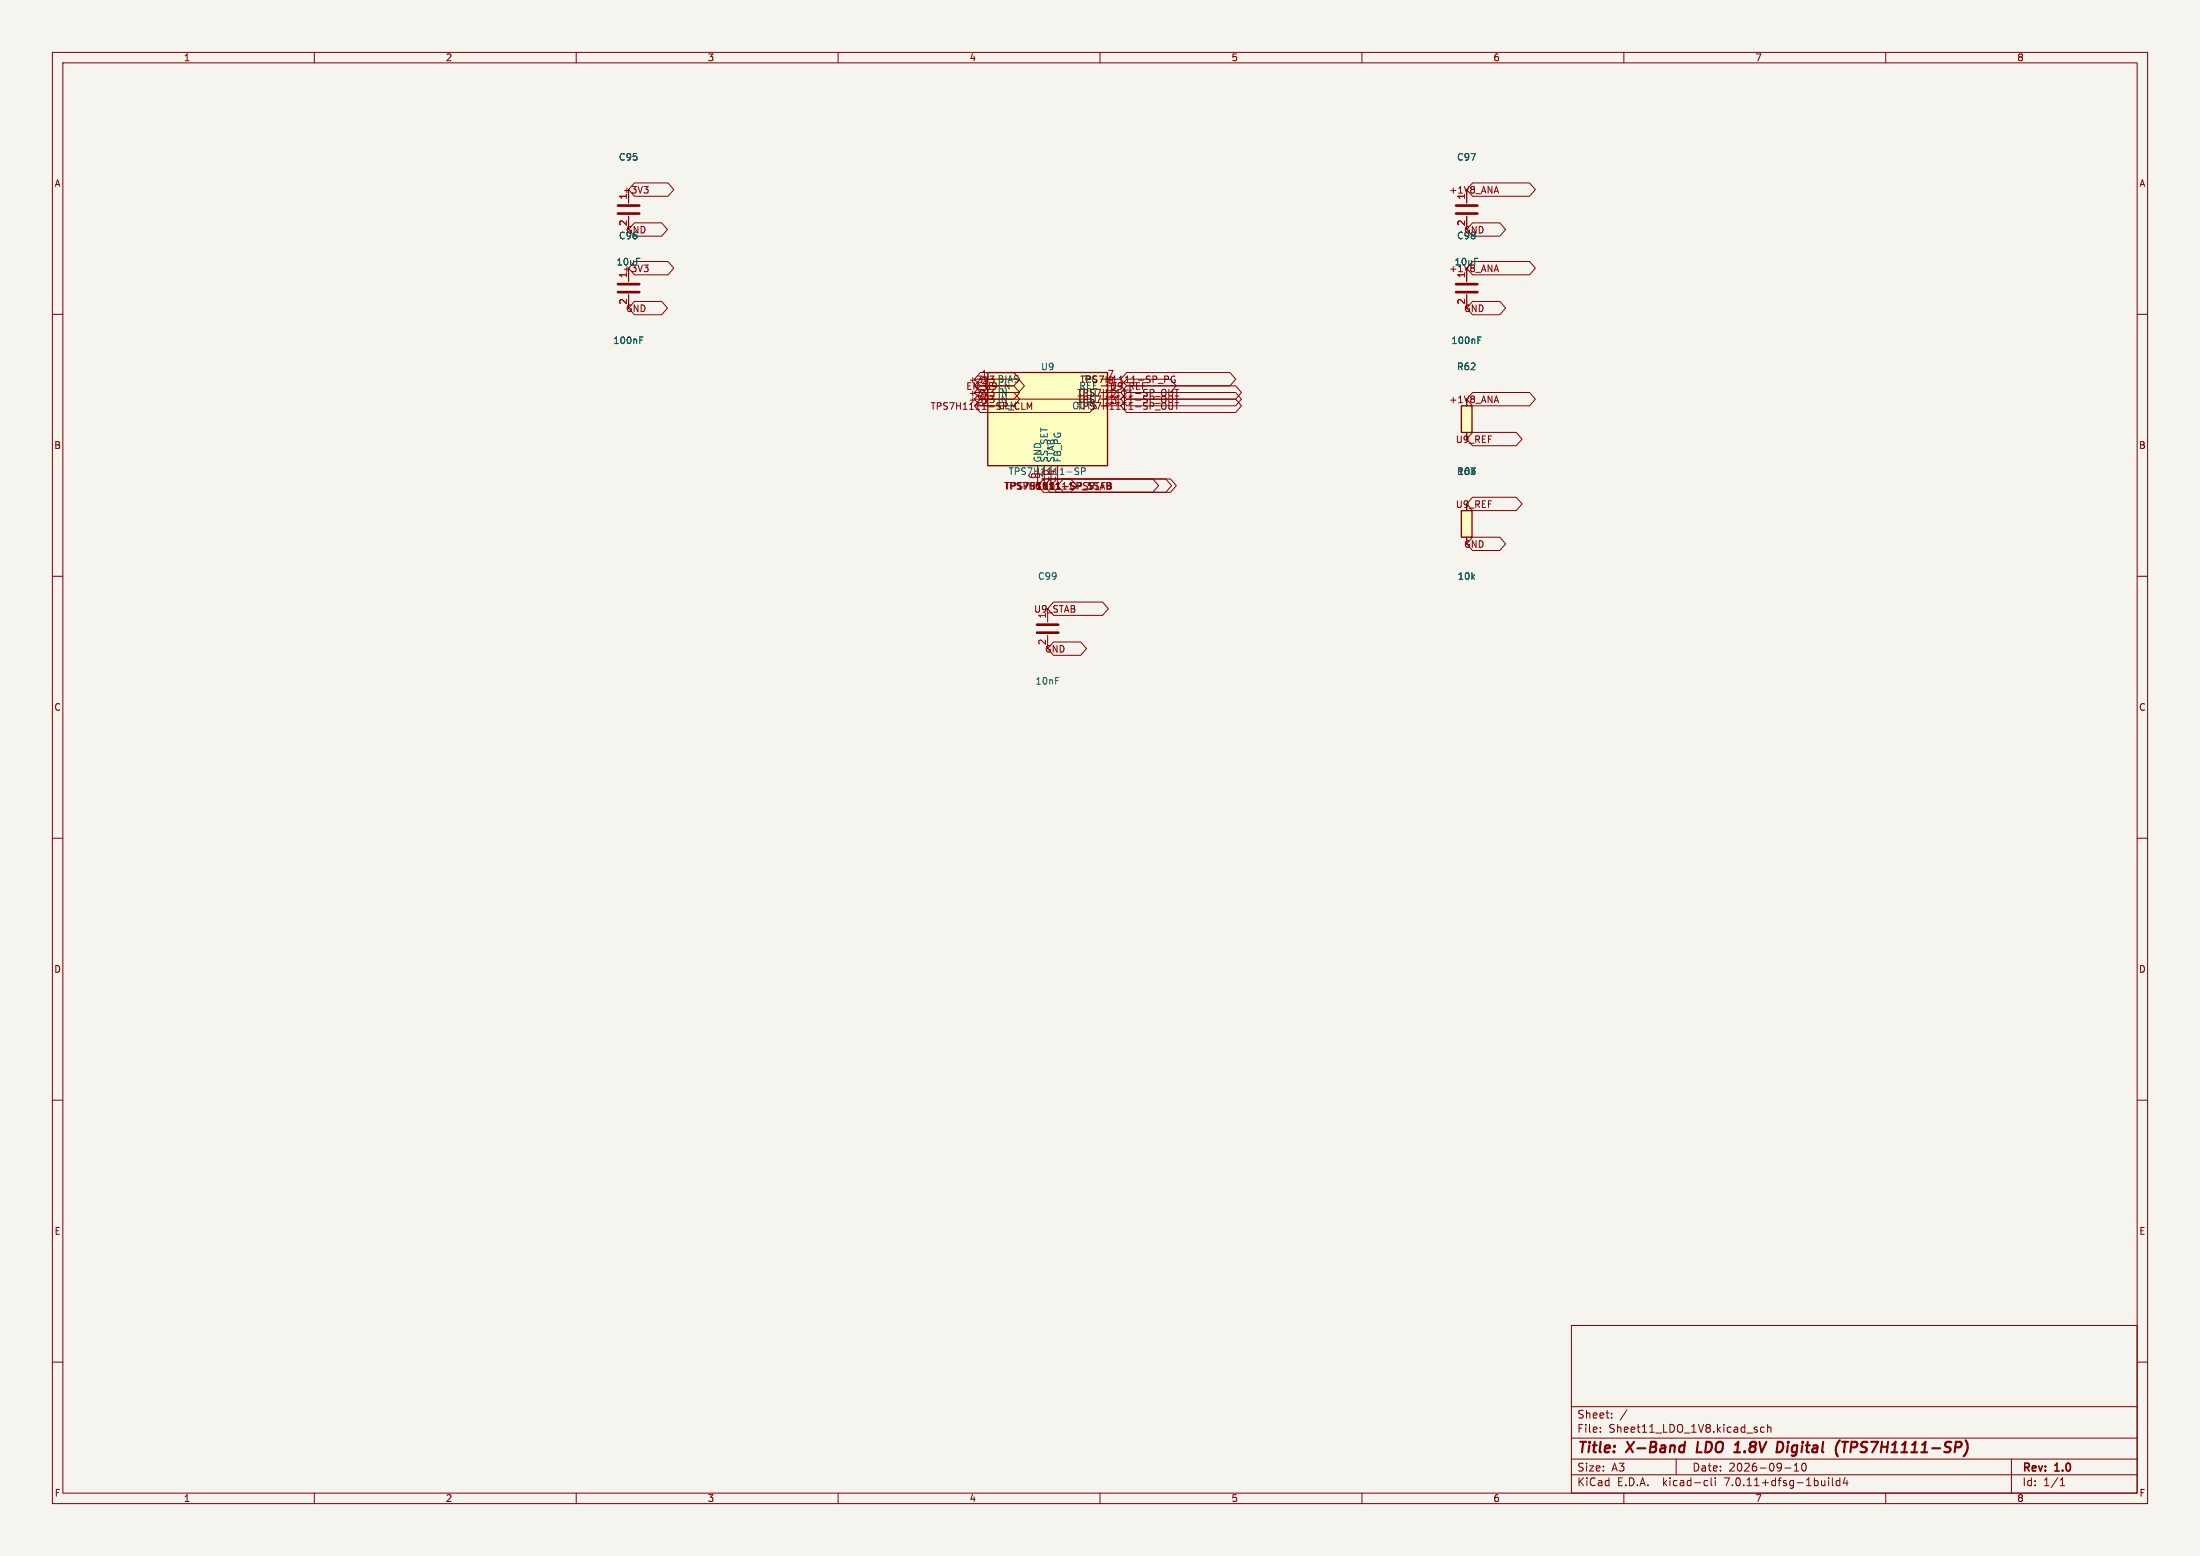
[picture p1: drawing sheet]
<svg xmlns="http://www.w3.org/2000/svg" width="420mm" height="297mm" viewBox="0 0 420 297" stroke-linecap="round" stroke-linejoin="round" font-family="sans-serif">
<path d="M0 0h420v297h-420z" fill="#f5f4ef" stroke="#f5f4ef" stroke-width=".19"/>
<g fill="none" stroke="#840000" stroke-width=".19">
<path d="M10 10h400v277h-400zM12 12h396v273h-396zM60 10v2M110 10v2M160 10v2M210 10v2M260 10v2M310 10v2M360 10v2M120 36.2v2.5M121.1 34.9h6.4l1.1 1.3-1.1 1.3h-6.4l-1.1-1.3zM122.9 35.6h.8l-.4 .5"/>
<path d="M123.5 36.1l.2 .2v.3l-.2 .3M280 36.2v2.5M281.1 34.9h10.9l1.1 1.3-1.1 1.3h-10.9l-1.1-1.3zM285.4 36.5h.6M285.7 35.6l.4 1.3M10 60h2M120 41.3v2.5M120 51.2v2.5M120 56.3v2.5M121.1 57.5h5.2l1.1 1.3-1.1 1.3h-5.2l-1.1-1.3zM121.1 49.9h6.4l1.1 1.3-1.1 1.3h-6.4l-1.1-1.3zM121.1 42.5h5.2l1.1 1.3-1.1 1.3h-5.2l-1.1-1.3z"/>
<path d="M122.9 50.6h.8l-.4 .5M123.5 51.1l.2 .2v.3l-.2 .3M280 41.3v2.5M280 51.2v2.5M280 56.3v2.5M281.1 57.5h5.2l1.1 1.3-1.1 1.3h-5.2l-1.1-1.3zM281.1 42.5h5.2l1.1 1.3-1.1 1.3h-5.2l-1.1-1.3zM281.1 49.9h10.9l1.1 1.3-1.1 1.3h-10.9l-1.1-1.3zM285.4 51.5h.6M285.7 50.6l.4 1.3M408 60h2M186 72.4h3.8"/>
<path d="M186 74.9h3.8M186 76.2h3.8M186 77.5h3.8M186 73.7h3.8M187.1 76.2h21l1.1 1.3-1.1 1.2h-21l-1.1-1.2zM187.1 74.9h6.5l1.1 1.3-1.1 1.3h-6.5l-1.1-1.3zM187.1 72.4h7.4l1.1 1.3-1.1 1.2h-7.4l-1.1-1.2zM187.1 73.6h6.5l1.1 1.3-1.1 1.3h-6.5l-1.1-1.3zM187.1 71.1h6.5l1.1 1.3-1.1 1.3h-6.5l-1.1-1.3zM189 75.6h.8l-.5 .5M189 71.8h.8l-.5 .5M189.5 76.1l.3 .2v.3"/>
<path d="M189.5 72.3l.3 .2v.3M189.8 75.3l-.3 .3M195.1 78.1h.6M196.1 78.1v-1.2l.4 .9 .5-.9v1.2M206.1 75.6v1.3M206.9 75.6v1.3M209.3 76.9h.8l-.5 1.2M210.1 75.6l-.5 1.3M210.2 72.4h3.8M210.2 74.9h3.8M210.2 76.2h3.8M210.2 77.5h3.8"/>
<path d="M210.2 73.7h3.8M210.6 76.9v1.2M211.3 76.9v1.2M211.9 78.1h.7M212.3 76.9v1.2M213.1 76.9h.7M213.1 78.1h.7M213.5 75.6v2.5M213.5 76.9l-.3 .3M214.3 76.9h.7M214.3 78.1h.7M214.7 75.6v2.5"/>
<path d="M214.7 76.9l-.4 .3M215.1 73.6h20.8l1.1 1.3-1.1 1.3h-20.8l-1.1-1.3zM215.1 74.9h20.8l1.1 1.3-1.1 1.3h-20.8l-1.1-1.3zM215.1 72.4h8.3l1.1 1.3-1.1 1.2h-8.3l-1.1-1.2zM215.1 71.1h19.7l1.1 1.3-1.1 1.3h-19.7l-1.1-1.3zM215.1 76.2h20.8l1.1 1.3-1.1 1.2h-20.8l-1.1-1.2zM215.5 76.9h.7M215.5 78.1h.7M215.9 75.6v2.5M215.9 76.9l-.4 .3M216.8 77.6h1M218.3 76.8l.7 .1"/>
<path d="M218.5 76.9l-.2 .3 .6 .4 .1 .3-.2 .2h-.5M219 76.6l-.2 .3M219.6 76.9h.5l.2 .2-.1 .4h-.6M219.6 75.6v2.5M220.5 77h1M220.5 78.3h1M221.8 76.7l.3 .2M222.1 76.9h.2M222.1 76.9h-.2a.81 .81 0 0 0 .2 1.2 .43 .43 0 0 0 .5-.4l-.1-.7-.2-.1M222.4 71.8h.4l.3 .2-.1 .4h-.6M222.5 76.7l-.2 .2M223.1 76.9v1l.3 .2h.3l.2-.2v-1"/>
<path d="M223.9 74.3v1l-.2 .2-.3 .1M223.9 75.6l-.1 1.1-.4 .2-.3-.3M224.3 75.6h.7M224.3 74.3h.7M224.3 76.9h.7M224.3 71.8a.59 .59 0 0 0-.7 .6 .59 .59 0 0 0 .7 .6v-.5h-.2M224.7 74.3v3.8M281.1 74.9h10.9l1.1 1.3-1.1 1.3h-10.9l-1.1-1.3zM285.4 76.5h.6M285.7 75.6l.4 1.3M198.1 88.9v3.8M199.2 91.4h5.2l1.1 1.3-1.1 1.3h-5.2l-1.1-1.3z"/>
<path d="M199.4 88.9v3.8M200.5 91.4h19.6l1.1 1.3-1.1 1.3h-19.6l-1.1-1.3zM200.6 88.9v3.8M201.7 91.4h21.8l1.1 1.3-1.1 1.3h-21.8l-1.1-1.3zM201.9 88.9v3.8M203 91.4h19.6l1.1 1.3-1.1 1.3h-19.6l-1.1-1.3zM210.1 93h.6M210.4 92.7h.4M210.4 92.1h.6M210.4 92.1l.5 1.3M211.3 92.7h.6M211.3 92.1l.8 .1v.3l-.2 .2 .3 .2-.1 .4-.8 .1z"/>
<path d="M211.5 92.1v1.3M211.7 92.1l.3 .2-.3 .4 .3 .2v.3l-.2 .2M280 82.5v1.3M281.1 94.9h8.4l1.1 1.3-1.1 1.3h-8.4l-1.1-1.3zM281.1 82.5h8.4l1.1 1.3-1.1 1.3h-8.4l-1.1-1.3zM10 110h2M200 116.2v2.5M201.1 114.9h9.4l1.1 1.3-1.1 1.3h-9.4l-1.1-1.3zM280 102.5v1.3M281.1 102.5h5.2l1.1 1.3-1.1 1.3h-5.2l-1.1-1.3zM408 110h2M200 121.3v2.5"/>
<path d="M201.1 122.5h5.2l1.1 1.3-1.1 1.3h-5.2l-1.1-1.3zM10 160h2M408 160h2M10 210h2M408 210h2M10 260h2M300 253h108v32h-108zM408 260h2M300 278.5h108M300 274.5h108M300 268.5h108M305.5 273.2v.2"/>
<path d="M305.5 272.5v.1M307.7 270.5v.2M307.7 269.8v.1M310.6 269.1l-1.3 1.9M320 278.5v3M336.8 272.5l-.4-.1-.3 .3 .1 .6h.6M337.4 272.5l.3-.1 .3 .1 .1 .9M337.4 271.9v1.5M342.5 279.7l.4-.4v1.5M344.1 279.4a.81 .81 0 0 0 .3 1.4l.3-.2 .1-.4-.1-.8M384 278.5v6.5M60 285v2"/>
<path d="M110 285v2M160 285v2M210 285v2M260 285v2M300 281.5h108M310 285v2M325.6 282.6l.4 .1M326 283.5l-.4 .1M326.7 282.1v1.3l.2 .2M327.4 282.1v.1M327.4 282.6v1M340.7 280.2h1.2"/>
<path d="M342.5 280.8h.9M349.1 282.1v.1M349.1 282.6v1M349.8 282.1v1.3l.2 .2M351.2 282.7l-.4-.1-.3 .3 .2 .6h.5M351.2 282.1v1.5M352.2 282l-.3 1.1h.9M352.6 282.6v1M360 285v2M393.3 283.6h.9M393.3 282.5l.4-.4v1.5"/>
</g>
<path d="M321.7 275.2l-.3 2M324.2 275.2l-.3 2h1M331 277.2h1.2M331.6 275.5l.3-.3-.3 2M339.9 275.2a1.08 1.08 0 0 1 .5 1.1 1.08 1.08 0 0 1-.8 .9M351.7 275.2h1.1M352.3 275.2l-.3 2" fill="none" stroke="#840000" stroke-width=".4"/>
<path d="M118 39.2h4M278 39.2h4M118 40.8h4M118 55.8h4M118 54.2h4M278 40.8h4M278 55.8h4M278 54.2h4M198 119.2h4M198 120.8h4" fill="none" stroke="#840000" stroke-width=".51"/>
<g fill="#ffffc2" stroke="#ffffc2" stroke-width=".19">
<path d="M188.6 71.1h22.8v17.8h-22.8z"/>
<path d="M279 77.5h2v5h-2z"/>
<path d="M279 97.5h2v5h-2z"/>
</g>
<path d="M188.6 71.1h22.8v17.8h-22.8zM279 77.5h2v5h-2zM279 97.5h2v5h-2z" fill="none" stroke="#840000" stroke-width=".25"/>
<path d="M122.1 64.9h.5M122.1 64.3h.7M209.1 75.5v1.3M282.1 64.9h.5M282.1 64.3h.7M205.4 89.9l.4 .1 .1 .3-.2 .3h-.3M205.4 89.3l.5 .1M206.5 90l.6-.1 .1-.2-.1-.3-.6-.1v1.3" fill="none" stroke="#006464" stroke-width=".19"/>
<g font-size="2.8" fill="#840000">
<text x="301" y="277.9">Title:</text>
<text x="310.6" y="277.9">X-Band</text>
<text x="324.8" y="277.9">LDO</text>
<text x="332.8" y="277.9">1.8V</text>
<text x="341.6" y="277.9">Digital</text>
<text x="353.7" y="277.9">(TPS7H1111-SP)</text>
</g>
<g font-size="2.1" fill="#840000">
<text x="301" y="273.7">File:</text>
<text x="301" y="271">Sheet:</text>
<text x="307.1" y="273.7">Sheet11_LDO_1V8.kicad_sch</text>
<text x="301" y="281.1">Size:</text>
<text x="307.6" y="281.1">A3</text>
<text x="323" y="281.1">Date:</text>
<text x="330" y="281.1">2026-09-10</text>
<text x="386" y="281.3">Rev:</text>
<text x="392.4" y="281.3">1.0</text>
<text x="301" y="283.9">KiCad</text>
<text x="308.7" y="283.9">E.D.A.</text>
<text x="317.6" y="283.9">kicad-cli</text>
<text x="329.5" y="283.9">7.0.11+dfsg-1build4</text>
<text x="386" y="283.9">Id:</text>
<text x="390.1" y="283.9">1/1</text>
</g>
<g font-size="1.8" fill="#840000">
<text x="35" y="11.9">1</text>
<text x="85" y="11.9">2</text>
<text x="135" y="11.9">3</text>
<text x="185" y="11.9">4</text>
<text x="235" y="11.9">5</text>
<text x="285" y="11.9">6</text>
<text x="335" y="11.9">7</text>
<text x="385" y="11.9">8</text>
<text x="10.3" y="35.9">A</text>
<text x="408.3" y="35.9">A</text>
<text x="118.8" y="37.1">+3V3</text>
<text x="276.6" y="37.1">+1V8_ANA</text>
<text x="119.4" y="44.8">GND</text>
<text x="279.4" y="44.8">GND</text>
<text x="118.8" y="52.1">+3V3</text>
<text x="276.6" y="52.1">+1V8_ANA</text>
<text x="119.4" y="59.8">GND</text>
<text x="279.4" y="59.8">GND</text>
<text x="184.4" y="74.6">EN_U9EN</text>
<text x="184.8" y="77.1">+3V3</text>
<text x="184.8" y="75.9">+3V3</text>
<text x="184.8" y="73.3">+3V3</text>
<text x="187.2" y="72.1">1</text>
<text x="187.2" y="73.4">2</text>
<text x="187.2" y="74.7">3</text>
<text x="187.2" y="75.9">4</text>
<text x="187.2" y="77.2">5</text>
<text x="190.3" y="73.2">BIAS</text>
<text x="190.3" y="75.8">IN</text>
<text x="190.3" y="77.1">IN</text>
<text x="205.6" y="75.9">TPS7H1111-SP_OUT</text>
<text x="205.8" y="75.8">OUT 12</text>
<text x="205.9" y="74.5">REF</text>
<text x="206.1" y="73.3">TPS7H1111-SP_PG</text>
<text x="206.9" y="73.2">PG</text>
<text x="210.8" y="74.7">11</text>
<text x="210.8" y="77.2">13</text>
<text x="211.4" y="72.1">7</text>
<text x="211.4" y="73.4">8</text>
<text x="211.8" y="74.6">U9_REF</text>
<text x="276.6" y="77.1">+1V8_ANA</text>
<text x="177.6" y="78.4">TPS7H1111-SP_CLM</text>
<text x="190.3" y="78.3">CLM</text>
<text x="204.6" y="78.3">OUTS</text>
<text x="10.3" y="85.9">B</text>
<text x="277.8" y="84.8">U9_REF</text>
<text x="408.2" y="85.9">B</text>
<text x="191.6" y="93.7">TPS7H1111-SP_SS</text>
<text x="194.1" y="93.7">TPS7H1111-SP_FB</text>
<text x="197.5" y="93.7">GND</text>
<text x="200.4" y="92.1" transform="rotate(-90 200.4 92.1)">10</text>
<text x="201.7" y="92.1" transform="rotate(-90 201.7 92.1)">14</text>
<text x="277.8" y="97.1">U9_REF</text>
<text x="279.4" y="104.8">GND</text>
<text x="197.3" y="117.1">U9_STAB</text>
<text x="199.4" y="124.8">GND</text>
<text x="199.7" y="123.2" transform="rotate(-90 199.7 123.2)">2</text>
<text x="10.3" y="135.9">C</text>
<text x="408.2" y="135.9">C</text>
<text x="10.3" y="185.9">D</text>
<text x="408.2" y="185.9">D</text>
<text x="10.3" y="235.9">E</text>
<text x="408.3" y="235.9">E</text>
<text x="10.3" y="285.9">F</text>
<text x="35" y="286.9">1</text>
<text x="85" y="286.9">2</text>
<text x="135" y="286.9">3</text>
<text x="185" y="286.9">4</text>
<text x="235" y="286.9">5</text>
<text x="285" y="286.9">6</text>
<text x="335" y="286.9">7</text>
<text x="385" y="286.9">8</text>
<text x="408.3" y="285.9">F</text>
</g>
<g font-size="1.8" fill="#006464">
<text x="118.1" y="30.9">C95</text>
<text x="278.1" y="30.9">C97</text>
<text x="118.1" y="45.9">C96</text>
<text x="278.1" y="45.9">C98</text>
<text x="117.6" y="50.9">10uF</text>
<text x="277.6" y="50.9">10uF</text>
<text x="117" y="65.9">100nF</text>
<text x="277" y="65.9">100nF</text>
<text x="198.6" y="70.9">U9</text>
<text x="278.1" y="70.9">R62</text>
<text x="199" y="88.4" transform="rotate(-90 199 88.4)">GND</text>
<text x="200.2" y="88.4" transform="rotate(-90 200.2 88.4)">SS_SET</text>
<text x="201.5" y="88.4" transform="rotate(-90 201.5 88.4)">STAB</text>
<text x="202.8" y="88.4" transform="rotate(-90 202.8 88.4)">FB_PG</text>
<text x="192.5" y="90.9">TPS7H1111-SP</text>
<text x="199.1" y="91.5" transform="rotate(-90 199.1 91.5)">9</text>
<text x="278.2" y="90.9">10k</text>
<text x="198.1" y="110.9">C99</text>
<text x="278.2" y="110.9">10k</text>
<text x="197.6" y="130.9">10nF</text>
</g>
<g font-size="1.8" fill="#a90000">
<text x="119.7" y="38.2" transform="rotate(-90 119.7 38.2)">1</text>
<text x="279.7" y="38.2" transform="rotate(-90 279.7 38.2)">1</text>
<text x="119.7" y="43.2" transform="rotate(-90 119.7 43.2)">2</text>
<text x="279.7" y="43.2" transform="rotate(-90 279.7 43.2)">2</text>
<text x="119.7" y="53.2" transform="rotate(-90 119.7 53.2)">1</text>
<text x="279.7" y="53.2" transform="rotate(-90 279.7 53.2)">1</text>
<text x="119.7" y="58.2" transform="rotate(-90 119.7 58.2)">2</text>
<text x="279.7" y="58.2" transform="rotate(-90 279.7 58.2)">2</text>
<text x="197.8" y="91.5" transform="rotate(-90 197.8 91.5)">6</text>
<text x="199.7" y="118.2" transform="rotate(-90 199.7 118.2)">1</text>
</g>
</svg>
